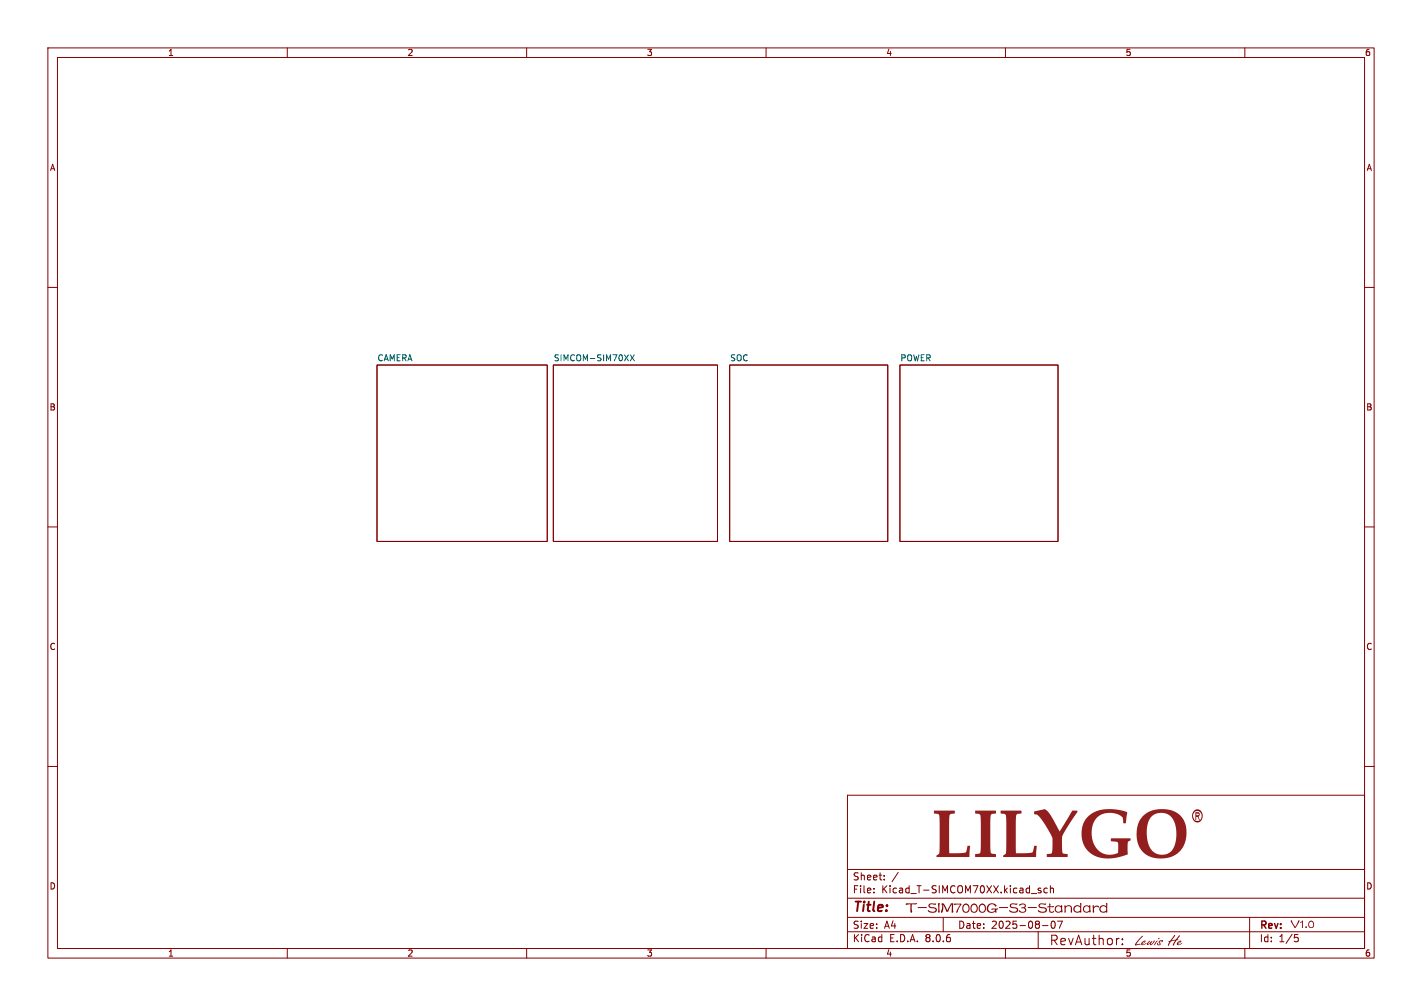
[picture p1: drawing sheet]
<svg xmlns="http://www.w3.org/2000/svg" width="297mm" height="210mm" viewBox="0 0 297 210" stroke-linecap="round" stroke-linejoin="round" font-family="sans-serif">
<g fill="none" stroke="#840000" stroke-width=".21">
<path d="M10 10h277v190h-277zM12 12h273v186h-273zM60 10v2M110 10v2M160 10v2M210 10v2M260 10v2M10 60h2M285 60h2M10 110h2M285 110h2M10 160h2"/>
<path d="M285 160h2M177 166h108v32h-108zM60 198v2M110 198v2M160 198v2M177 194.5h108M177 191.5h108M177 187.5h108M177 181.5h108M182.5 186.3v.1M182.5 185.5v.1M184.7 183.6v.1"/>
<path d="M184.7 182.8v.1M187.6 182.1l-1.3 2M197 191.5v3M210 198v2M216.8 194.5v3.6M217.7 193.2h1.2M219.6 192.6l-.1 .6 .2 .5 .2 .1 .4-.3v-.9M221.9 192.3l-.7 1.5M233.6 195.9h.2M234.4 197v.2M234.4 196v.2M260 198v2"/>
<path d="M261 191.5v6.5M270.5 195.7h.4l.3 .3-.2 .5-.5 .1"/>
</g>
<path d="M249.4 169.3a1.17 1.17 0 0 1 1.5 0 1.17 1.17 0 0 1 .2 1.4 1.1 1.1 0 0 1-1.3 1 1.1 1.1 0 0 1-.8-1.4h.2a.95 .95 0 0 0 1.1 1.1 .95 .95 0 0 0 .6-1.5 .89 .89 0 0 0-1-.6 .89 .89 0 0 0-.7 1h-.2v-.4z" fill="#840000"/>
<path d="M78.7 76.2h35.6v36.8h-35.6zM115.6 76.2h34.3v36.8h-34.3zM152.4 76.2h33v36.8h-33zM188 76.2h33v36.8h-33z" fill="none" stroke="#840000" stroke-width=".21"/>
<path d="M131.6 74.1l.9 1.2M132.5 74.1l-.9 1.2" fill="none" stroke="#006464" stroke-width=".21"/>
<text font-size="13.9" fill="#840000" x="194.6" y="181.9">LILYGO</text>
<text font-size="3.5" fill="#840000" x="189.1" y="191.4">T-SIM7000G-S3-Standard</text>
<g font-size="3.2" fill="#840000">
<text x="237.2" y="198.4">Lewis</text>
<text x="244" y="198.4">He</text>
</g>
<g font-size="2.8" fill="#840000">
<text x="178" y="190.9">Title:</text>
<text x="219.1" y="197.5">RevAuthor:</text>
<text x="269.5" y="194.4">V1.0</text>
</g>
<g font-size="2.1" fill="#840000">
<text x="178" y="184">Sheet:</text>
<text x="178" y="186.7">File:</text>
<text x="184.1" y="186.7">Kicad_T-SIMCOM70XX.kicad_sch</text>
<text x="178" y="196.9">KiCad</text>
<text x="178" y="194.1">Size:</text>
<text x="184.7" y="194.1">A4</text>
<text x="185.7" y="196.9">E.D.A.</text>
<text x="193.3" y="196.9">8.0.6</text>
<text x="200" y="194.1">Date:</text>
<text x="207" y="194.1">2025-08-07</text>
<text x="263" y="194.3">Rev:</text>
<text x="263" y="196.9">Id:</text>
<text x="267.1" y="196.9">1/5</text>
</g>
<g font-size="1.8" fill="#840000">
<text x="35" y="11.9">1</text>
<text x="85" y="11.9">2</text>
<text x="135" y="11.9">3</text>
<text x="185" y="11.9">4</text>
<text x="235" y="11.9">5</text>
<text x="285" y="11.9">6</text>
<text x="10.3" y="35.9">A</text>
<text x="285.3" y="35.9">A</text>
<text x="10.3" y="85.9">B</text>
<text x="285.3" y="85.9">B</text>
<text x="10.3" y="135.9">C</text>
<text x="285.3" y="135.9">C</text>
<text x="10.3" y="185.9">D</text>
<text x="285.3" y="185.9">D</text>
<text x="35" y="199.9">1</text>
<text x="85" y="199.9">2</text>
<text x="135" y="199.9">3</text>
<text x="185" y="199.9">4</text>
<text x="235" y="199.9">5</text>
<text x="285" y="199.9">6</text>
</g>
<g font-size="1.8" fill="#006464">
<text x="78.7" y="75.5">CAMERA</text>
<text x="115.6" y="75.5">SIMCOM-SIM70XX</text>
<text x="152.4" y="75.5">SOC</text>
<text x="188" y="75.5">POWER</text>
</g>
</svg>
